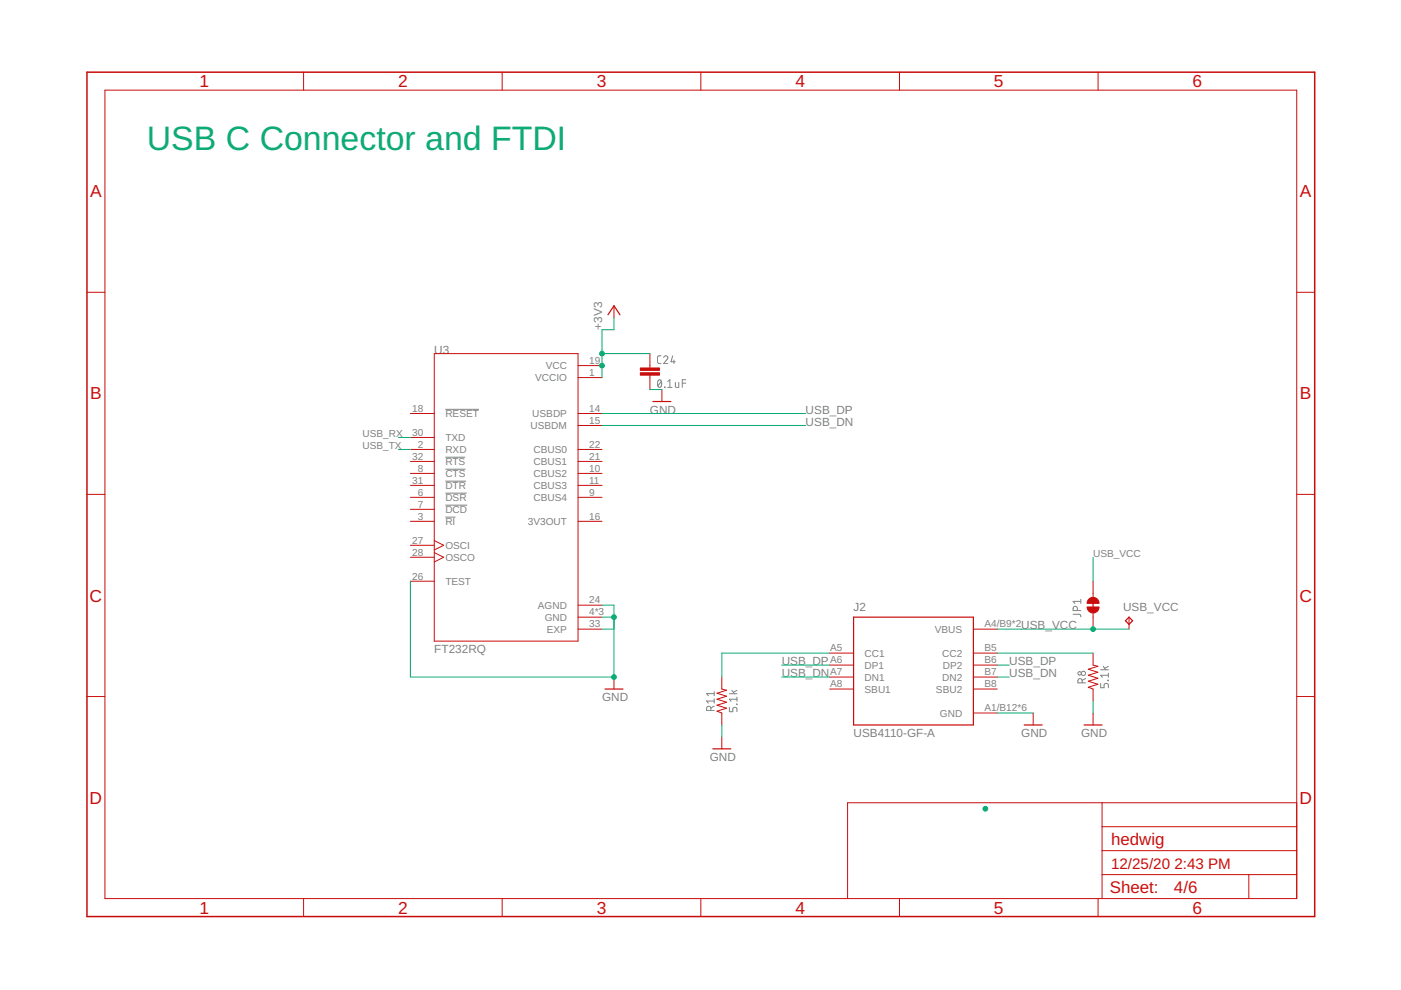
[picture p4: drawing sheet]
<svg xmlns="http://www.w3.org/2000/svg" width="297mm" height="210mm" viewBox="0 0 297 210" stroke-linecap="round" stroke-linejoin="round" font-family="sans-serif">
<g fill="none" stroke="#808080" stroke-width=".21">
<path d="M140.1 75.4l-.5 .1-.2 .3v1l.2 .2 .5 .1M140.7 75.8a.45 .45 0 0 1 .6-.3 .45 .45 0 0 1 .2 .7l-.8 .9h.9M142.6 75.4l-.3 1.3h.9M142.9 76.3v.8M94.4 86.8h7.2M94.4 96.9h4.3M94.4 99.5h4.3M139.6 80.6l.2-.1a.97 .97 0 0 1 0 1.6 1.02 1.02 0 0 1-.2-1.5zM140.2 80.9l-.7 .9M140.9 82.1h.1zM141.6 82.1h.9M141.6 80.9l.4-.4v1.6"/>
<path d="M143.2 81.1v.9l.2 .1h.5v-1M144.7 81.2h.7M145.4 80.5h-.7v1.6M94.4 102h4.4M94.4 109.6h2.2M94.4 104.6h4.5M94.4 107.1h4.7M227.5 130.2l1.4 .1 .3 .5M228.4 129.5v-.5a.46 .46 0 0 0-.4-.5 .46 .46 0 0 0-.5 .5v.5h1.7M229.2 127.1v.9M229.2 127.5h-1.7l.4 .5M150.7 150.6v-.4a.44 .44 0 0 0-.4-.5 .44 .44 0 0 0-.5 .5v.4h1.6"/>
<path d="M151.4 147.1h-1.6l.4 .4M151.4 149.7l-.7 .4M151.4 148.6h-1.6l.4 .5M151.4 146.6v.9M151.4 148.2v.9M154.6 150v.9h.8v-.6a.45 .45 0 0 1 .4-.3 .45 .45 0 0 1 .5 .3v.6M154.6 147.1h1.7M155.2 146.4l.5 .7M156.2 149.3l.1 .1zM156.3 147.8v.9M156.3 148.3h-1.7l.4 .4M156.3 146.4l-.8 .4"/>
<path d="M229.4 144.8v-.5a.46 .46 0 0 0-.4-.4 .46 .46 0 0 0-.5 .4v.5h1.7M230.2 143.9l-.8 .3M233.4 144.9v.9h.7v-.5a.46 .46 0 0 1 .4-.4 .46 .46 0 0 1 .5 .4v.5M233.4 142h1.6M233.9 141.3l.5 .7M234.9 144.2l.1 .1zM235 142.7v.9M235 143.2h-1.6l.3 .4M235 141.3l-.8 .4"/>
<circle cx="228.9" cy="142.8" r=".36"/>
<circle cx="229.7" cy="142.8" r=".44"/>
</g>
<g fill="none" stroke="#c90d0c" stroke-width=".21">
<path d="M22.2 19.1h252.7v171.4h-252.7zM64.4 15.3v3.8M106.5 15.3v3.8M148.6 15.3v3.8M190.7 15.3v3.8M232.8 15.3v3.8M18.4 62h3.8M92.1 75h30.5v60.9h-30.5zM122.6 77.5h5M130.2 64.8v2.6M137.8 75v3M137.8 79.5v3.1"/>
<path d="M274.9 62h3.8M87 87.7h5.1M87 92.8h5.1M87 97.8h5.1M87 95.3h5.1M122.6 90.2h5M122.6 87.7h5M122.6 80.1h5M122.6 97.8h5M122.6 95.3h5M140.3 82.6v2.5M18.4 104.8h3.8"/>
<path d="M87 110.5h5.1M87 115.6h5.1M87 118.2h5.1M87 102.9h5.1M87 105.5h5.1M87 108h5.1M87 100.4h5.1M92.1 114.6l2 1-2 1M92.1 117.2l2 1-2 .9M122.6 110.5h5M122.6 102.9h5M122.6 105.5h5"/>
<path d="M122.6 100.4h5M274.9 104.8h3.8M87 123.2h5.1M122.6 130.9h5M122.6 128.3h5M122.6 133.4h5M175.9 138.5h5.1M206.4 133.4h5M206.4 138.5h5M231.8 123.2v3.5M231.8 130v3.4M231.8 138.5v2.5l1 .3-2.1 .6 2.1 .6-2.1 .7 2.1 .6-2.1 .6 2.1 .7-2.1 .6 1.1 .4v2.5"/>
<path d="M239.4 130.9v2.5M18.4 147.7h3.8M130.2 143.6v2.5M153 143.6v2.5l1.1 .2-2.1 .7 2.1 .6-2.1 .7 2.1 .6-2.1 .6 2.1 .7-2.1 .6 1 .4v2.5M153 156.3v2.5M175.9 141h5.1M175.9 143.6h5.1M175.9 146.1h5.1M206.4 141h5M206.4 143.6h5M206.4 146.1h5M206.4 151.2h5"/>
<path d="M219.1 151.2v2.5M231.8 151.2v2.5M274.9 147.7h3.8M233.7 170.2v20.3M233.7 175.3h41.2M274.9 170.2h-95.2v20.3M64.4 190.5v3.8M106.5 190.5v3.8M148.6 190.5v3.8M190.7 190.5v3.8M232.8 190.5v3.8M233.7 185.4h41.2"/>
<path d="M233.7 180.4h41.2M264.8 185.4v5.1"/>
</g>
<path d="M128.9 66.7l1.3-1.9 1.2 1.9M138.4 85.1h3.8M181 130.9h25.4v22.8h-25.4zM231.8 127.3v1.8M239.4 130.9l.7 .7-.7 .8-.8-.8zM128.3 146.1h3.8M151.1 158.8h3.8M217.1 153.7h3.9M229.8 153.7h3.9" fill="none" stroke="#c90d0c" stroke-width=".25"/>
<path d="M18.4 15.3h260.3v179h-260.3z" fill="none" stroke="#c90d0c" stroke-width=".32"/>
<g fill="#c90d0c" stroke="#c90d0c" stroke-width=".21">
<path d="M230.9 127l.9-.3v1.2h-1.3z" fill-rule="evenodd"/>
<path d="M231.8 126.7a1.23 1.23 0 0 1 1.2 1.2h-1.2z" fill-rule="evenodd"/>
<path d="M230.5 128.7h2.5a1.27 1.27 0 0 1-1.2 1.3 1.27 1.27 0 0 1-1.3-1.3z" fill-rule="evenodd"/>
</g>
<g fill="#c90d0c" stroke="#c90d0c" stroke-width=".21">
<path d="M135.8 79h4v.5h-4z"/>
<path d="M135.8 78h4v.5h-4z"/>
</g>
<g fill="none" stroke="#0dab76" stroke-width=".21">
<path d="M127.6 75h10.2M130.2 67.4v2.5h-2.6v10.2M84.5 92.8h2.5M84.5 95.3h2.5M127.6 87.7h43.2M127.6 90.2h43.2M137.8 82.6h2.5M231.8 118.2v5M87 123.2v20.4h43.2v-15.3h-2.6M127.6 130.9h2.6M127.6 133.4h2.6M175.9 138.5h-22.9v5.1"/>
<path d="M211.4 133.4h28M211.4 138.5h20.4M153 153.7v2.6M165.7 141h10.2M165.7 143.6h10.2M211.4 141h2.6M211.4 143.6h2.6M211.4 151.2h7.7M231.8 148.6v2.6"/>
</g>
<g fill="#0dab76" stroke="#0dab76" stroke-width=".21">
<circle cx="130.2" cy="130.9" r=".51"/>
<circle cx="130.2" cy="143.6" r=".51"/>
<circle cx="208.9" cy="171.5" r=".51"/>
<circle cx="231.8" cy="133.4" r=".51"/>
<circle cx="127.6" cy="77.5" r=".51"/>
<circle cx="127.6" cy="75" r=".51"/>
</g>
<text font-size="7.2" fill="#0dab76" x="31.1" y="31.8">USB C Connector and FTDI</text>
<g font-size="3.7" fill="#c90d0c">
<text x="42.3" y="18.5">1</text>
<text x="84.4" y="18.5">2</text>
<text x="126.5" y="18.5">3</text>
<text x="168.6" y="18.5">4</text>
<text x="210.7" y="18.5">5</text>
<text x="252.9" y="18.5">6</text>
<text x="19.1" y="41.8">A</text>
<text x="275.6" y="41.8">A</text>
<text x="19.1" y="84.7">B</text>
<text x="275.6" y="84.7">B</text>
<text x="19" y="127.5">C</text>
<text x="275.5" y="127.5">C</text>
<text x="19" y="170.4">D</text>
<text x="275.5" y="170.4">D</text>
<text x="42.3" y="193.7">1</text>
<text x="84.4" y="193.7">2</text>
<text x="126.5" y="193.7">3</text>
<text x="168.6" y="193.7">4</text>
<text x="210.7" y="193.7">5</text>
<text x="252.9" y="193.7">6</text>
</g>
<g font-size="3.6" fill="#c90d0c">
<text x="235.6" y="179.1">hedwig</text>
<text x="235.3" y="189.4">Sheet:</text>
<text x="248.9" y="189.3">4/6</text>
</g>
<g font-size="3.2" fill="#c90d0c">
<text x="235.6" y="184.2">12/25/20</text>
<text x="249" y="184.2">2:43 PM</text>
</g>
<g font-size="2.5" fill="#808080">
<text x="127.6" y="69.9" transform="rotate(-90 127.6 69.9)">+3V3</text>
<text x="92.1" y="75">U3</text>
<text x="137.8" y="87.7">GND</text>
<text x="170.8" y="87.7">USB_DP</text>
<text x="170.8" y="90.2">USB_DN</text>
<text x="181" y="129.6">J2</text>
<text x="238.1" y="129.6">USB_VCC</text>
<text x="216.5" y="133.4">USB_VCC</text>
<text x="92.1" y="138.5">FT232RQ</text>
<text x="165.7" y="141">USB_DP</text>
<text x="165.7" y="143.5">USB_DN</text>
<text x="214" y="141">USB_DP</text>
<text x="214" y="143.5">USB_DN</text>
<text x="127.6" y="148.6">GND</text>
<text x="150.5" y="161.3">GND</text>
<text x="181" y="156.2">USB4110-GF-A</text>
<text x="216.5" y="156.2">GND</text>
<text x="229.2" y="156.2">GND</text>
</g>
<g font-size="2.1" fill="#808080">
<text x="124.9" y="77.2">19</text>
<text x="113.5" y="80.8">VCCIO</text>
<text x="115.7" y="78.3">VCC</text>
<text x="124.9" y="79.7">1</text>
<text x="87.4" y="87.3">18</text>
<text x="94.4" y="88.4">RESET</text>
<text x="112.9" y="88.4">USBDP</text>
<text x="124.9" y="89.9">15</text>
<text x="124.9" y="87.3">14</text>
<text x="76.8" y="92.8">USB_RX</text>
<text x="76.8" y="95.3">USB_TX</text>
<text x="87.4" y="92.4">30</text>
<text x="88.6" y="94.9">2</text>
<text x="94.4" y="93.5">TXD</text>
<text x="112.5" y="91">USBDM</text>
<text x="124.9" y="94.9">22</text>
<text x="87.4" y="97.5">32</text>
<text x="88.6" y="100">8</text>
<text x="94.4" y="98.6">RTS</text>
<text x="94.4" y="96.1">RXD</text>
<text x="94.4" y="101.1">CTS</text>
<text x="113.1" y="96.1">CBUS0</text>
<text x="113.1" y="98.6">CBUS1</text>
<text x="113.1" y="101.1">CBUS2</text>
<text x="124.9" y="97.5">21</text>
<text x="124.9" y="100">10</text>
<text x="87.4" y="102.6">31</text>
<text x="88.6" y="105.1">6</text>
<text x="88.6" y="107.6">7</text>
<text x="94.4" y="103.7">DTR</text>
<text x="94.4" y="106.2">DSR</text>
<text x="113.1" y="103.7">CBUS3</text>
<text x="113.1" y="106.2">CBUS4</text>
<text x="124.9" y="102.6">11</text>
<text x="124.9" y="105.1">9</text>
<text x="88.6" y="110.2">3</text>
<text x="94.4" y="111.3">RI</text>
<text x="94.4" y="108.8">DCD</text>
<text x="111.9" y="111.3">3V3OUT</text>
<text x="124.9" y="110.2">16</text>
<text x="87.4" y="115.3">27</text>
<text x="87.4" y="117.8">28</text>
<text x="94.4" y="116.4">OSCI</text>
<text x="94.4" y="118.9">OSCO</text>
<text x="231.8" y="118.2">USB_VCC</text>
<text x="87.4" y="122.9">26</text>
<text x="94.4" y="124">TEST</text>
<text x="114" y="129.1">AGND</text>
<text x="115.5" y="131.6">GND</text>
<text x="124.9" y="130.5">4*3</text>
<text x="124.9" y="128">24</text>
<text x="115.9" y="134.1">EXP</text>
<text x="124.9" y="133">33</text>
<text x="198.2" y="134.1">VBUS</text>
<text x="208.7" y="133">A4/B9*2</text>
<text x="176" y="138.1">A5</text>
<text x="176" y="140.7">A6</text>
<text x="176" y="143.2">A7</text>
<text x="183.3" y="139.2">CC1</text>
<text x="183.3" y="141.8">DP1</text>
<text x="199.8" y="139.2">CC2</text>
<text x="199.9" y="141.8">DP2</text>
<text x="208.7" y="138.1">B5</text>
<text x="208.7" y="140.7">B6</text>
<text x="208.7" y="143.2">B7</text>
<text x="176" y="145.7">A8</text>
<text x="183.3" y="144.3">DN1</text>
<text x="183.3" y="146.8">SBU1</text>
<text x="198.4" y="146.8">SBU2</text>
<text x="199.8" y="144.3">DN2</text>
<text x="208.7" y="145.7">B8</text>
<text x="199.3" y="151.9">GND</text>
<text x="208.7" y="150.8">A1/B12*6</text>
</g>
</svg>
